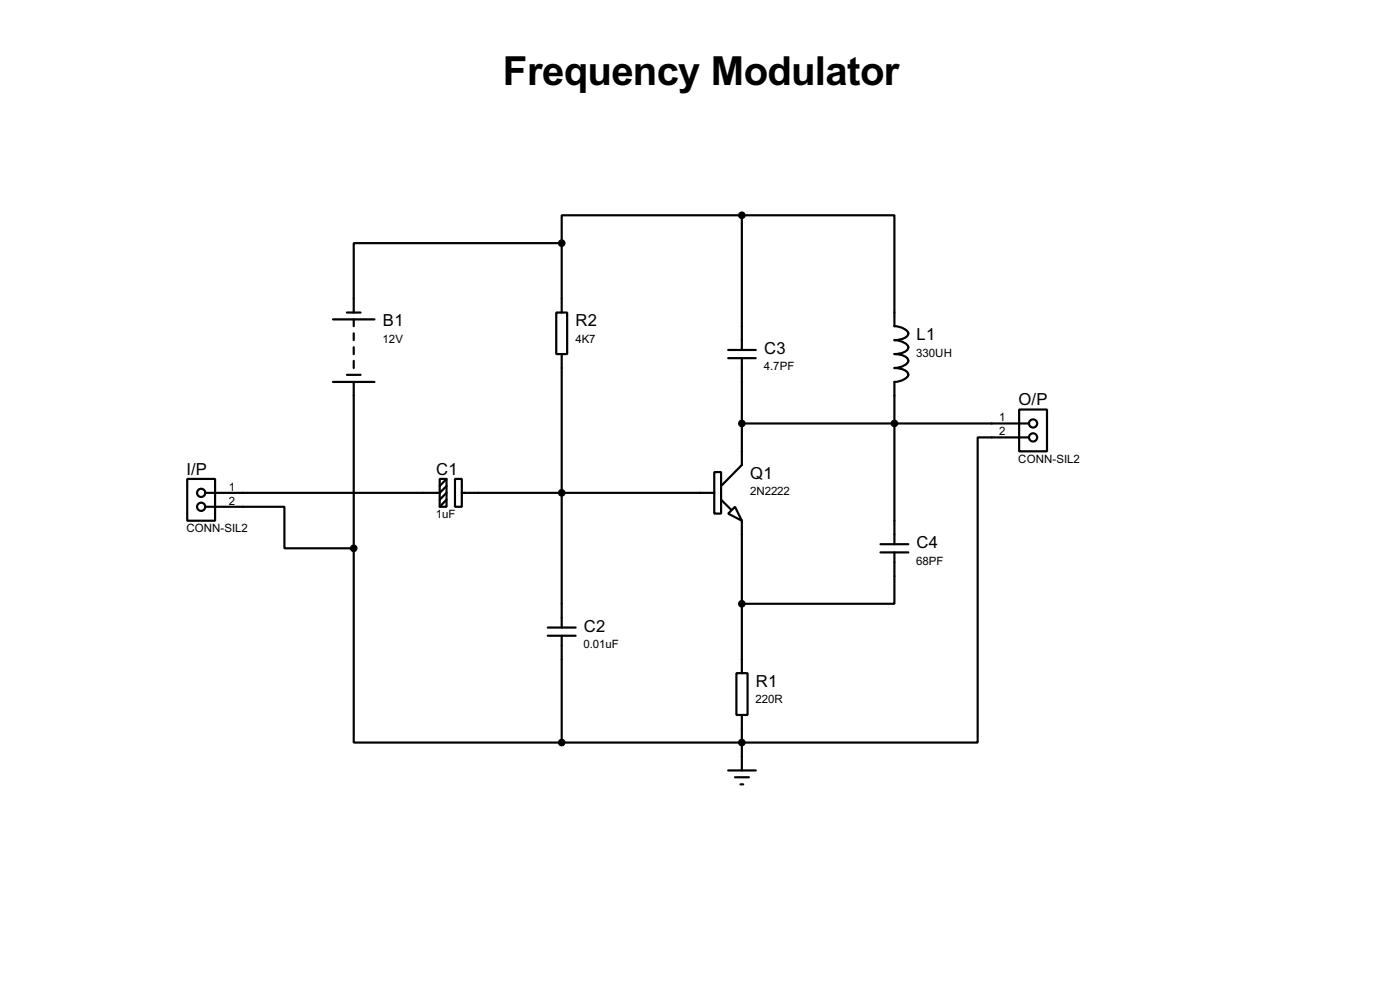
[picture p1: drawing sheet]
<svg xmlns="http://www.w3.org/2000/svg" width="256mm" height="180mm" viewBox="0 0 256 180" stroke-linecap="round" stroke-linejoin="round" font-family="sans-serif">
<g fill="none" stroke="#000" stroke-width=".4">
<path d="M135.9 39.4h28v20.3a2.7 2.7 0 0 1 2.5 1.3 1.47 1.47 0 0 1-1.3 1.1l-1.2 .2a2.61 2.61 0 0 1 2.5 1.3 1.47 1.47 0 0 1-1.3 1l-1.2 .2a3.2 3.2 0 0 1 2.4 .9 .9 .9 0 0 1-.7 1.2l-1.1 .4-.6 .1a3.2 3.2 0 0 1 2.4 .8 .89 .89 0 0 1-.7 1.2l-1.1 .4-.6 .1v29.7M135.9 39.4h-33v5.1M135.9 39.4v24.7M61 58.5h7.6M63.6 57.2h2.5M64.8 58.5v1.2M101.9 57.2h2v7.6h-2zM102.9 44.5h-38.1v12.7M102.9 44.5v12.7M61 69.9h7.6M63.6 68.6h2.5M64.8 61v1.3"/>
<path d="M64.8 63.6v1.2M64.8 66.1v1.3M64.8 69.9v30.5M102.9 64.8v50.1M133.4 64.1h5.1M133.4 65.6h5.1M135.9 65.6v19.5l-3.8 3.9M135.9 77.5h52.6M186.7 75h5.1v7.6h-5.1zM34.3 87.7h5.1v7.6h-5.1zM37.6 92.8h14.5v7.6h12.7M80.6 87.7h1.2v5.1h-1.2z"/>
<path d="M81.8 89l-1.2 1.2h-43M81.8 91.5l-1.2 1.3M81.8 90.2l-1.2 1.3M81.8 87.7l-1.2 1.3M83.4 87.7h1.2v5.1h-1.2zM84.6 90.2h46.3M130.9 86.4h1.2v7.6h-1.2zM132.1 91.5l1.8 1.8M133.4 94l1.3-1.2 1.2 2.5zM135.9 95.3v27.9M161.3 99.6h5.1M188.5 80.1h-9.4v55.8h-76.2"/>
<path d="M64.8 100.4v35.5h38.1M100.4 114.9h5.1M100.4 116.4h5.1M102.9 116.4v19.5M161.3 101.1h5.1M163.9 101.1v9.4h-28M134.9 123.2h2.1v7.7h-2.1zM135.9 130.9v10.1M133.4 141h5.1M134.7 142.3h2.5M135.7 143.6h.5"/>
<circle cx="189.2" cy="77.5" r=".75"/>
<circle cx="36.8" cy="90.2" r=".75"/>
<circle cx="36.8" cy="92.8" r=".75"/>
<circle cx="189.2" cy="80.1" r=".75"/>
</g>
<g fill="#000" stroke="#000" stroke-width=".4">
<circle cx="135.9" cy="39.4" r=".5"/>
<circle cx="102.9" cy="44.5" r=".5"/>
<circle cx="135.9" cy="77.5" r=".5"/>
<circle cx="163.8" cy="77.5" r=".5"/>
<circle cx="102.9" cy="90.2" r=".5"/>
<circle cx="64.8" cy="100.4" r=".5"/>
<circle cx="135.9" cy="110.5" r=".5"/>
<circle cx="102.9" cy="135.9" r=".5"/>
<circle cx="135.9" cy="135.9" r=".5"/>
</g>
<text font-size="8.2" x="92.1" y="15.5">Frequency Modulator</text>
<g font-size="3.4">
<text x="70.2" y="59.8">B1</text>
<text x="105.5" y="59.8">R2</text>
<text x="140" y="64.8">C3</text>
<text x="167.9" y="62.3">L1</text>
<text x="186.6" y="74.1">O/P</text>
<text x="34.2" y="86.9">I/P</text>
<text x="79.9" y="86.9">C1</text>
<text x="137.5" y="87.7">Q1</text>
<text x="167.9" y="100.4">C4</text>
<text x="107" y="115.6">C2</text>
<text x="138.5" y="125.8">R1</text>
</g>
<g font-size="2.4">
<text x="70.1" y="62.7">12V</text>
<text x="105.4" y="62.7">4K7</text>
<text x="167.9" y="65.3">330UH</text>
<text x="140" y="67.7">4.7PF</text>
<text x="183.1" y="77.1">1</text>
<text x="183.1" y="79.7">2</text>
<text x="42" y="89.8">1</text>
<text x="186.5" y="84.7">CONN-SIL2</text>
<text x="42" y="92.4">2</text>
<text x="79.9" y="94.9">1uF</text>
<text x="137.4" y="90.7">2N2222</text>
<text x="34.1" y="97.4">CONN-SIL2</text>
<text x="167.9" y="103.4">68PF</text>
<text x="106.9" y="118.6">0.01uF</text>
<text x="138.4" y="128.8">220R</text>
</g>
</svg>
